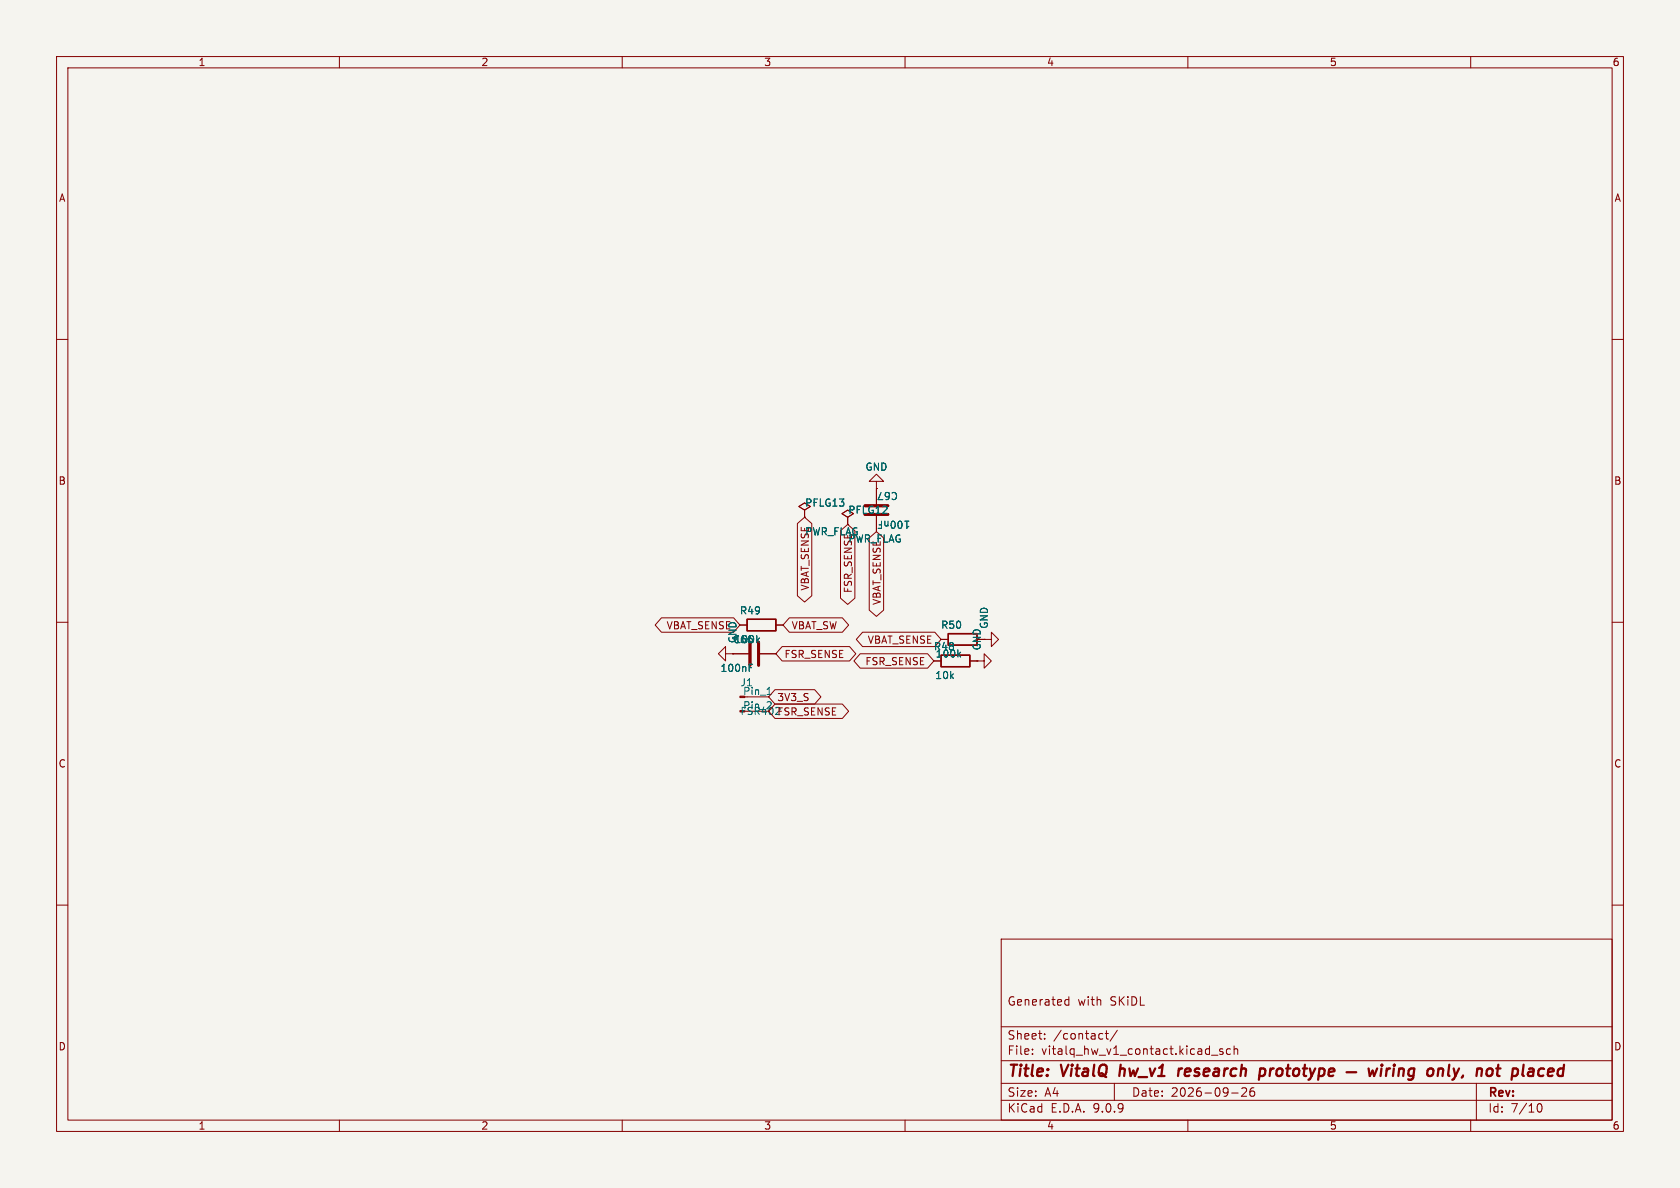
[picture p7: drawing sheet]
<svg xmlns="http://www.w3.org/2000/svg" width="297mm" height="210mm" viewBox="0 0 297 210" stroke-linecap="round" stroke-linejoin="round" font-family="sans-serif">
<path d="M0 0h297v210h-297z" fill="#f5f4ef" stroke="#f5f4ef" stroke-width=".18"/>
<g fill="none" stroke="#840000" stroke-width=".18">
<path d="M10 10h277v190h-277zM12 12h273v186h-273zM60 10v2M110 10v2M160 10v2M210 10v2M260 10v2M10 60h2M285 60h2M141 92.6l1.2-1.2 1.3 1.2v12.7l-1.3 1.1-1.2-1.1zM142.2 90.2l1.1-.7-1.1-.6-1 .6 1 .7v1.2M142.2 91.4h.1"/>
<path d="M148.6 93.8l1.3-1.1 1.2 1.1v11.9l-1.2 1.1-1.3-1.1zM149.9 91.4l1-.6-1-.6-1.1 .6 1.1 .6v1.3M149.9 92.7h.1M153.7 95.1l1.2-1.1 1.3 1.1v12.8l-1.3 1.1-1.2-1.1zM154.9 85.1h1.3l-1.3-1.3-1.2 1.3h1.2v1.3M154.9 86.4h.1M154.9 86.4v2.8M154.9 91.2v2.8M10 110h2M116.9 109.2h12.8l1.1 1.3-1.1 1.3h-12.8l-1.1-1.3zM128.3 115.6v-1.3l-1.3 1.3 1.3 1.2v-1.2h1.2M129.5 115.6h.1"/>
<path d="M129.5 115.6h2.8M130.8 110.5h1.3M134.4 115.6h2.8M137.2 110.5h1.2M138.3 114.3h11.9l1.1 1.3-1.1 1.2h-11.9l-1.1-1.2zM139.5 109.2h9.4l1.1 1.3-1.1 1.3h-9.4l-1.1-1.3zM152.1 115.6h11.9l1.1 1.2-1.1 1.3h-11.9l-1.1-1.3zM152.5 111.8h12.8l1.1 1.2-1.1 1.3h-12.8l-1.1-1.3zM166.4 113h1.2M171.4 116.8h1.3M172.7 116.8h1.3v-1.2l1.3 1.2-1.3 1.3v-1.3M172.7 116.8h.1"/>
<path d="M174 113h1.3v-1.2l1.2 1.2-1.2 1.3v-1.3M285 110h2M132.1 123.2h3.8M132.1 125.7h3.8M137 124.5h11.9l1.1 1.2-1.1 1.3h-11.9l-1.1-1.3zM137 121.9h7l1.1 1.3-1.1 1.3h-7l-1.1-1.3zM10 160h2M177 166h108v32h-108zM188.4 177.6h.6M188.4 176.8h.6M189 176.2v1.5M285 160h2"/>
<path d="M60 198v2M110 198v2M160 198v2M177 194.5h108M177 191.5h108M177 187.5h108M177 181.5h108M182.5 186.3v.1M182.5 185.5v.1M184.7 183.6v.1M184.7 182.8v.1M194.8 182.7l.2 .1"/>
<path d="M195 183.6l-.2 .1M195.4 182.7h.6M195.6 182.2v1.3l.4 .2M197 191.5v3M197.5 182.1l-1.3 2M210 198v2M214.2 186.5h1.1M216.2 185.5l-.4-.1-.2 .2 .1 .2 .5 .2v.3h-.6M217.5 185.5l-.4-.1-.3 .3v.4l.2 .2h.5M217.7 193.2h1.2M218.2 185.5l.2-.1 .3 .1 .1 .9M218.2 184.9v1.5"/>
<path d="M219.5 192.4l.6-.1 .2 .1 .1 .3-.9 1.1h.9M221.7 192.3a.59 .59 0 0 0-.7 .6v.6l.1 .2 .4 .1 .2-.1 .1-.5-.1-.3h-.5l-.2 .3M260 198v2M261 191.5v6.5M271.7 195.7l.2-.5 .2-.1a.81 .81 0 0 1 .6 .6 .81 .81 0 0 1-.3 .8h-.4l-.3-.5"/>
</g>
<g fill="none" stroke="#840000" stroke-width=".4">
<path d="M198.1 188.2l-.2 2M208.4 188.9l-.1 1.3M209 188.9l-.4 .1-.2 .3M222.8 189l.2-.1 .6 .1 .1 .3-.1 .5a.66 .66 0 0 1-1 .3M222.8 188.9l-.2 2M238.1 189.5h1.7M241.9 188.9l.3 1.3 .5-.9 .2 .9 .6-1.3M244.2 188.9l-.1 1.3M244.3 188.2v.2M244.3 188.2l-.1 .1 .1 .1M244.3 188.2l.1 .1-.1 .1M245.2 188.9l-.2 1.3"/>
<path d="M245.8 188.9l-.4 .1-.3 .3M246.4 188.9l-.1 1.3M246.5 188.2v.2M246.5 188.2l-.1 .1 .1 .1M246.5 188.2l.1 .1-.1 .1M247.3 189.1a.49 .49 0 0 1 .9 .1l-.1 1M247.4 188.9l-.2 1.3M250 189a.66 .66 0 0 0-1 .3v.5l.1 .3 .2 .1 .6-.1M250 188.9l-.2 1.6a.6 .6 0 0 1-.9 .3M252.5 189.1a.52 .52 0 0 1 .5-.2 .52 .52 0 0 1 .4 .4l-.1 .5a.55 .55 0 0 1-.5 .4 .55 .55 0 0 1-.5-.4zM254.3 189.1a.49 .49 0 0 1 .8 .1l-.1 1M254.3 188.9l-.1 1.3"/>
<path d="M256.2 188.2l-.2 1.7 .3 .3M264.5 188.9h.8M264.9 188.2l-.2 1.7v.2l.4 .1M272.1 190.1l.2 .1 .5-.1M272.2 189l.2-.1 .6 .1"/>
</g>
<path d="M152.9 90.9h4.1M152.9 89.4h4.1M132.6 113.5v4.1M134.1 113.5v4.1" fill="none" stroke="#840000" stroke-width=".51"/>
<path d="M155.2 93.4h.6M155.4 92.8h.4M132.5 118h.4M132.5 117.4h.6M133.8 112.3v1.3M133.9 113.1l.4 .5M134.3 112.8l-.5 .4M169.5 115.7l.3 .4M169.8 115.3l-.5 .5M135.6 122.8h.7M136.3 124.2v.4" fill="none" stroke="#006464" stroke-width=".18"/>
<path d="M132.1 109.5h5.1v2h-5.1zM166.4 115.8h5v2.1h-5zM167.6 112h5.1v2h-5.1z" fill="none" stroke="#840000" stroke-width=".25"/>
<path d="M130.8 123.1h.9v.2h-.9z" fill="#840000" stroke="#840000" stroke-width=".18"/>
<g font-size="2.8" fill="#840000">
<text x="178" y="190.9">Title:</text>
<text x="187.7" y="190.9">VitalQ</text>
<text x="198.7" y="190.9">hw_v1</text>
<text x="209.9" y="190.9">research</text>
<text x="225.1" y="190.9">prototype</text>
<text x="257.2" y="190.9">only,</text>
<text x="266.7" y="190.9">not</text>
<text x="273.8" y="190.9">placed</text>
</g>
<g font-size="2.1" fill="#840000">
<text x="178" y="178">Generated</text>
<text x="190.5" y="178">with</text>
<text x="196.3" y="178">SKiDL</text>
<text x="178" y="184">Sheet:</text>
<text x="186.2" y="184">/contact/</text>
<text x="178" y="186.7">File:</text>
<text x="184.1" y="186.7">vitalq_hw_v1_contact.kicad_sch</text>
<text x="178" y="196.9">KiCad</text>
<text x="178" y="194.1">Size:</text>
<text x="184.7" y="194.1">A4</text>
<text x="185.7" y="196.9">E.D.A.</text>
<text x="193.3" y="196.9">9.0.9</text>
<text x="200" y="194.1">Date:</text>
<text x="207" y="194.1">2026-09-26</text>
<text x="263" y="194.3">Rev:</text>
<text x="263" y="196.9">Id:</text>
<text x="267.1" y="196.9">7/10</text>
</g>
<g font-size="1.8" fill="#840000">
<text x="35" y="11.9">1</text>
<text x="85" y="11.9">2</text>
<text x="135" y="11.9">3</text>
<text x="185" y="11.9">4</text>
<text x="235" y="11.9">5</text>
<text x="285" y="11.9">6</text>
<text x="10.3" y="35.9">A</text>
<text x="285.3" y="35.9">A</text>
<text x="10.3" y="85.9">B</text>
<text x="285.3" y="85.9">B</text>
<text x="143.2" y="104.5" transform="rotate(-90 143.2 104.5)">VBAT_SENSE</text>
<text x="150.8" y="104.9" transform="rotate(-90 150.8 104.9)">FSR_SENSE</text>
<text x="155.9" y="107" transform="rotate(-90 155.9 107)">VBAT_SENSE</text>
<text x="117.7" y="111.4">VBAT_SENSE</text>
<text x="139.9" y="111.4">VBAT_SW</text>
<text x="153.3" y="114">VBAT_SENSE</text>
<text x="138.6" y="116.5">FSR_SENSE</text>
<text x="152.9" y="117.8">FSR_SENSE</text>
<text x="173.6" y="115.1" transform="rotate(-90 173.6 115.1)">GND</text>
<text x="137.3" y="124.1">3V3_S</text>
<text x="130.8" y="126.6">FSR402FSR_SENSE</text>
<text x="10.3" y="135.9">C</text>
<text x="285.3" y="135.9">C</text>
<text x="10.3" y="185.9">D</text>
<text x="285.3" y="185.9">D</text>
<text x="35" y="199.9">1</text>
<text x="85" y="199.9">2</text>
<text x="135" y="199.9">3</text>
<text x="185" y="199.9">4</text>
<text x="235" y="199.9">5</text>
<text x="285" y="199.9">6</text>
</g>
<g font-size="1.8" fill="#006464">
<text x="152.9" y="83.4">GND</text>
<text x="142.2" y="89.8">PFLG13</text>
<text x="158.8" y="86.8" transform="rotate(-180 158.8 86.8)">C67</text>
<text x="142.2" y="94.8">PWR_FLAG</text>
<text x="149.9" y="91">PFLG12</text>
<text x="161" y="91.8" transform="rotate(-180 161 91.8)">100nF</text>
<text x="149.9" y="96.1">PWR_FLAG</text>
<text x="129.4" y="113.9">C66</text>
<text x="130.4" y="113.8" transform="rotate(-90 130.4 113.8)">GND</text>
<text x="130.7" y="108.8">R49</text>
<text x="166.3" y="111.4">R50</text>
<text x="174.9" y="111.3" transform="rotate(-90 174.9 111.3)">GND</text>
<text x="127.3" y="119">100nF</text>
<text x="165" y="115.2">R48</text>
<text x="165.3" y="116.4">100k</text>
<text x="130.8" y="121.5">J1</text>
<text x="131.3" y="122.9">Pin_1</text>
<text x="131.3" y="125.5">Pin_2</text>
<text x="165.2" y="120.2">10k</text>
</g>
</svg>
